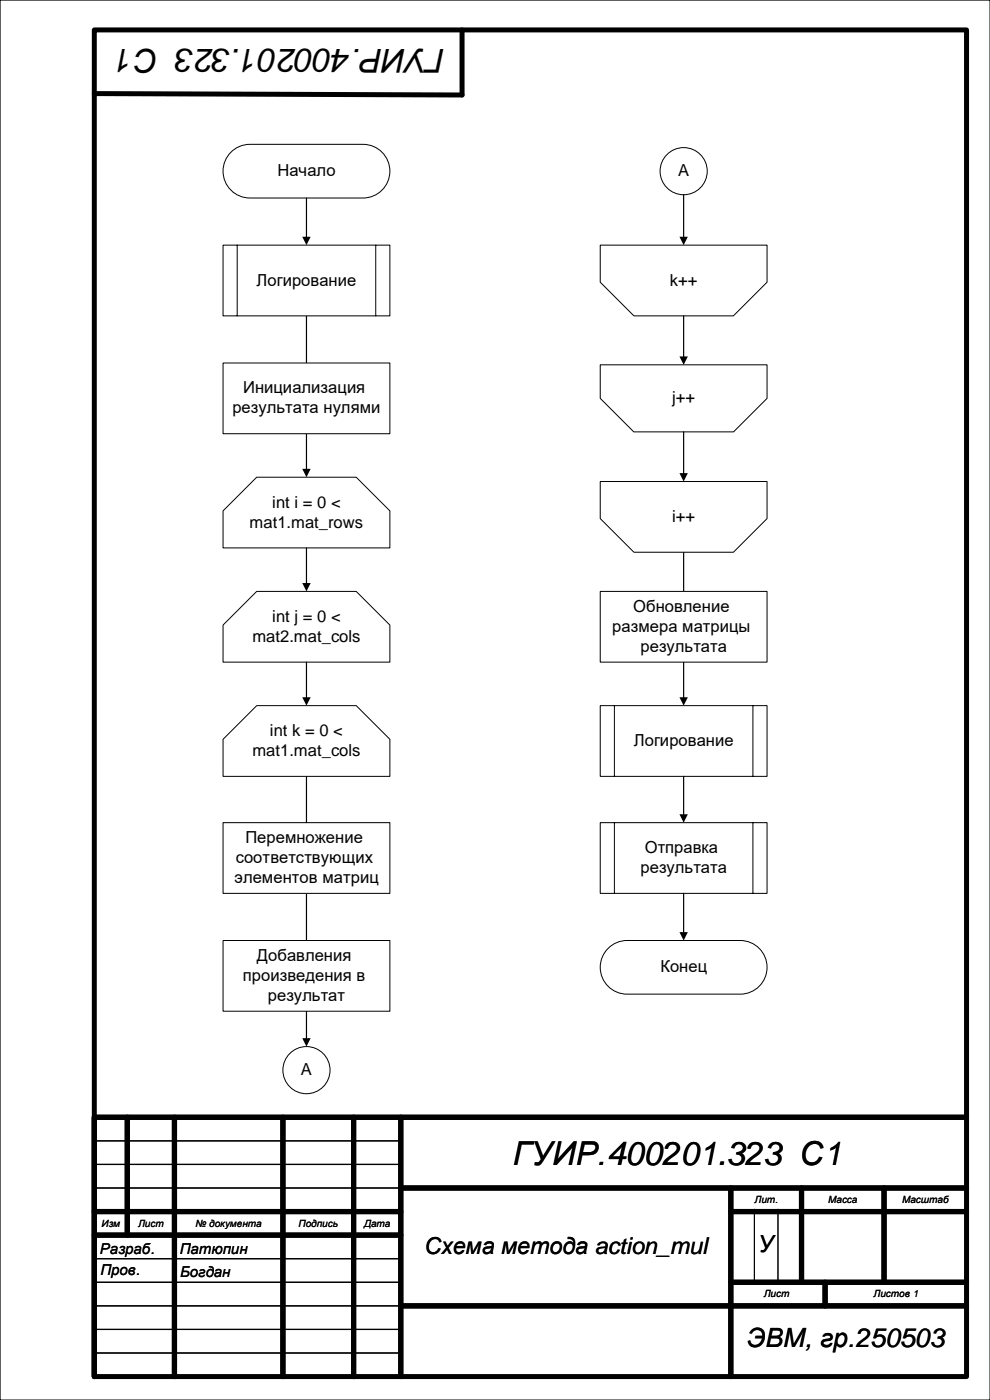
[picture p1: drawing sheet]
<svg xmlns="http://www.w3.org/2000/svg" width="210mm" height="297mm" viewBox="0 0 210 297" stroke-linecap="round" stroke-linejoin="round" font-family="sans-serif">
<path d="M0 0h210v297h-210z" fill="none" stroke="#000" stroke-width=".26"/>
<path d="M65 67v32.7M145 117.1v31M65 164.7v55.7M20 242h65M20 247h65M20 252h65M20 267h65M20 272h65M20 277h65.1M20 282h65M20 287h65" fill="none" stroke="#000" stroke-width=".25"/>
<path d="M64.1 99.4h1.8l-.9 1.8zM144.1 147.9h1.8l-.9 1.8zM64.1 220.2h1.8l-.9 1.8z" fill="#000"/>
<g fill="none" stroke="#000" stroke-width="1.1">
<path d="M20 6.3h185v285.7h-185zM98 6.3v13.9l-78-.3M27 237v25M37 237v55M60 237v55M75 237v55M85 237v55M205 237h-185v55M20 257h65M85 252h120M155 252v40M155 257h50"/>
<path d="M170 252v20M187.5 252v20M20 262h65M85 277h120M155 272h50M175 272v5"/>
</g>
<path d="M147.3 237.3h5M160 256.5v15.5M165 256.5v15.5" fill="none" stroke="#000" stroke-width=".21"/>
<path d="M49 32.3a5.7 5.7 0 0 1 4-1.7h24a5.7 5.7 0 0 1 5.7 5.7 5.7 5.7 0 0 1-5.7 5.7h-24a5.7 5.7 0 0 1-5.3-3.5 5.7 5.7 0 0 1 1.3-6.2z" fill-rule="evenodd" fill="#fff"/>
<path d="M49 32.3a5.7 5.7 0 0 1 4-1.7h24a5.7 5.7 0 0 1 5.7 5.7 5.7 5.7 0 0 1-5.7 5.7h-24a5.7 5.7 0 0 1-5.3-3.5 5.7 5.7 0 0 1 1.3-6.2z" fill="none" stroke="#000" stroke-width=".21"/>
<path d="M47.3 52h35.4v15h-35.4z" fill-rule="evenodd" fill="#fff"/>
<path d="M47.3 52h35.4v15h-35.4zM50.3 52v15M79.7 52v15" fill="none" stroke="#000" stroke-width=".21"/>
<path d="M47.3 77h35.4v15h-35.4z" fill-rule="evenodd" fill="#fff"/>
<path d="M47.3 77h35.4v15h-35.4z" fill="none" stroke="#000" stroke-width=".21"/>
<path d="M47.3 108.4l7.1-7.2h21.2l7.1 7.2v7.8h-35.4z" fill-rule="evenodd" fill="#fff"/>
<path d="M47.3 108.4l7.1-7.2h21.2l7.1 7.2v7.8h-35.4z" fill="none" stroke="#000" stroke-width=".21"/>
<path d="M47.3 132.6l7.1-7.1h21.2l7.1 7.1v7.9h-35.4z" fill-rule="evenodd" fill="#fff"/>
<path d="M47.3 132.6l7.1-7.1h21.2l7.1 7.1v7.9h-35.4z" fill="none" stroke="#000" stroke-width=".21"/>
<path d="M54.4 149.7h21.2l7.1 7.1v7.9h-35.4v-7.9z" fill-rule="evenodd" fill="#fff"/>
<path d="M54.4 149.7h21.2l7.1 7.1v7.9h-35.4v-7.9z" fill="none" stroke="#000" stroke-width=".21"/>
<path d="M47.3 174.5h35.4v15h-35.4z" fill-rule="evenodd" fill="#fff"/>
<path d="M47.3 174.5h35.4v15h-35.4z" fill="none" stroke="#000" stroke-width=".21"/>
<path d="M127.3 52h35.4v7.9l-7.1 7.1h-21.1l-7.2-7.1z" fill-rule="evenodd" fill="#fff"/>
<path d="M127.3 52h35.4v7.9l-7.1 7.1h-21.1l-7.2-7.1z" fill="none" stroke="#000" stroke-width=".21"/>
<path d="M127.3 77.4h35.4v7.1l-7.1 7.1h-21.2l-7.1-7.1z" fill-rule="evenodd" fill="#fff"/>
<path d="M127.3 77.4h35.4v7.1l-7.1 7.1h-21.2l-7.1-7.1z" fill="none" stroke="#000" stroke-width=".21"/>
<path d="M127.3 102.1h35.4v7.9l-7.1 7.1h-21.1l-7.2-7.1z" fill-rule="evenodd" fill="#fff"/>
<path d="M127.3 102.1h35.4v7.9l-7.1 7.1h-21.1l-7.2-7.1z" fill="none" stroke="#000" stroke-width=".21"/>
<circle cx="65" cy="227" r="5" fill="#fff"/>
<circle cx="65" cy="227" r="5" fill="none" stroke="#000" stroke-width=".21"/>
<circle cx="145" cy="36.3" r="5" fill="#fff"/>
<circle cx="145" cy="36.3" r="5" fill="none" stroke="#000" stroke-width=".21"/>
<path d="M127.3 125.5h35.4v15h-35.4z" fill-rule="evenodd" fill="#fff"/>
<path d="M127.3 125.5h35.4v15h-35.4z" fill="none" stroke="#000" stroke-width=".21"/>
<path d="M127.3 149.7h35.4v15h-35.4z" fill-rule="evenodd" fill="#fff"/>
<path d="M127.3 149.7h35.4v15h-35.4zM130.3 149.7v15M159.7 149.7v15" fill="none" stroke="#000" stroke-width=".21"/>
<path d="M129 201.2a5.7 5.7 0 0 1 4-1.7h24a5.7 5.7 0 0 1 5.7 5.7 5.7 5.7 0 0 1-5.7 5.7h-24a5.7 5.7 0 0 1-5.3-3.5 5.7 5.7 0 0 1 1.3-6.2z" fill-rule="evenodd" fill="#fff"/>
<path d="M129 201.2a5.7 5.7 0 0 1 4-1.7h24a5.7 5.7 0 0 1 5.7 5.7 5.7 5.7 0 0 1-5.7 5.7h-24a5.7 5.7 0 0 1-5.3-3.5 5.7 5.7 0 0 1 1.3-6.2z" fill="none" stroke="#000" stroke-width=".21"/>
<path d="M65 42v8.4M145 41.3v9.1M145 67v8.8M145 91.6v9M65 116.2v7.7M65 140.5v7.6M145 164.7v8.2" fill="none" stroke="#000" stroke-width=".25"/>
<path d="M64.1 50.2h1.8l-.9 1.8zM144.1 50.2h1.8l-.9 1.8zM144.1 75.6h1.8l-.9 1.8zM144.1 100.4h1.8l-.9 1.7zM64.1 123.7h1.8l-.9 1.8zM64.1 147.9h1.8l-.9 1.8zM144.1 172.7h1.8l-.9 1.8z" fill="#000"/>
<path d="M127.3 174.5h35.4v15h-35.4z" fill-rule="evenodd" fill="#fff"/>
<path d="M127.3 174.5h35.4v15h-35.4zM130.3 174.5v15M159.7 174.5v15" fill="none" stroke="#000" stroke-width=".21"/>
<path d="M145 189.5v8.4" fill="none" stroke="#000" stroke-width=".25"/>
<path d="M144.1 197.7h1.8l-.9 1.8z" fill="#000"/>
<path d="M47.3 199.5h35.4v15h-35.4z" fill-rule="evenodd" fill="#fff"/>
<path d="M47.3 199.5h35.4v15h-35.4z" fill="none" stroke="#000" stroke-width=".21"/>
<g font-size="7">
<text x="94.4" y="10.3" transform="rotate(-180 94.4 10.3)">ГУИР.400201.323 С1</text>
<text x="108.8" y="247">ГУИР.400201.323 С1</text>
</g>
<text font-size="5.6" x="158.4" y="285.7">ЭВМ, гр.250503</text>
<g font-size="5">
<text x="90" y="266">Схема метода action_mul</text>
<text x="160.8" y="265.7">У</text>
</g>
<g font-size="3.5">
<text x="58.8" y="37.4">Начало</text>
<text x="143.8" y="37.4">A</text>
<text x="54.4" y="60.6">Логирование</text>
<text x="142.1" y="60.6">k++</text>
<text x="51.6" y="83.5">Инициализация</text>
<text x="49.3" y="87.7">результата нулями</text>
<text x="142.6" y="85.6">j++</text>
<text x="57.7" y="107.7">int i = 0 &lt;</text>
<text x="53" y="111.9">mat1.mat_rows</text>
<text x="142.6" y="110.7">i++</text>
<text x="57.7" y="131.9">int j = 0 &lt;</text>
<text x="134.3" y="129.8">Обновление</text>
<text x="53.5" y="136.1">mat2.mat_cols</text>
<text x="129.9" y="134">размера матрицы</text>
<text x="135.8" y="138.3">результата</text>
<text x="53.5" y="160.4">mat1.mat_cols</text>
<text x="57.3" y="156.1">int k = 0 &lt;</text>
<text x="134.4" y="158.3">Логирование</text>
<text x="52" y="178.9">Перемножение</text>
<text x="50" y="183.1">соответствующих</text>
<text x="135.8" y="185.2">результата</text>
<text x="136.7" y="181">Отправка</text>
<text x="49.7" y="187.3">элементов матриц</text>
<text x="54.5" y="203.9">Добавления</text>
<text x="51.5" y="208.1">произведения в</text>
<text x="140.1" y="206.3">Конец</text>
<text x="56.8" y="212.3">результат</text>
<text x="63.8" y="228.1">A</text>
</g>
<g font-size="3.2">
<text x="21.2" y="266">Разраб.</text>
<text x="38.1" y="266">Патюпин</text>
<text x="21.3" y="270.5">Пров.</text>
<text x="38.2" y="270.9">Богдан</text>
</g>
<g font-size="2.1">
<text x="160" y="255.2">Лит.</text>
<text x="175.7" y="255.2">Масса</text>
<text x="191.3" y="255.2">Масштаб</text>
<text x="21.5" y="260.2">Изм</text>
<text x="29.3" y="260.2">Лист</text>
<text x="41.5" y="260.2">№ документа</text>
<text x="63.3" y="260.2">Подпись</text>
<text x="77.2" y="260.2">Дата</text>
<text x="162" y="275.2">Лист</text>
<text x="185.3" y="275.2">Листов 1</text>
</g>
</svg>
